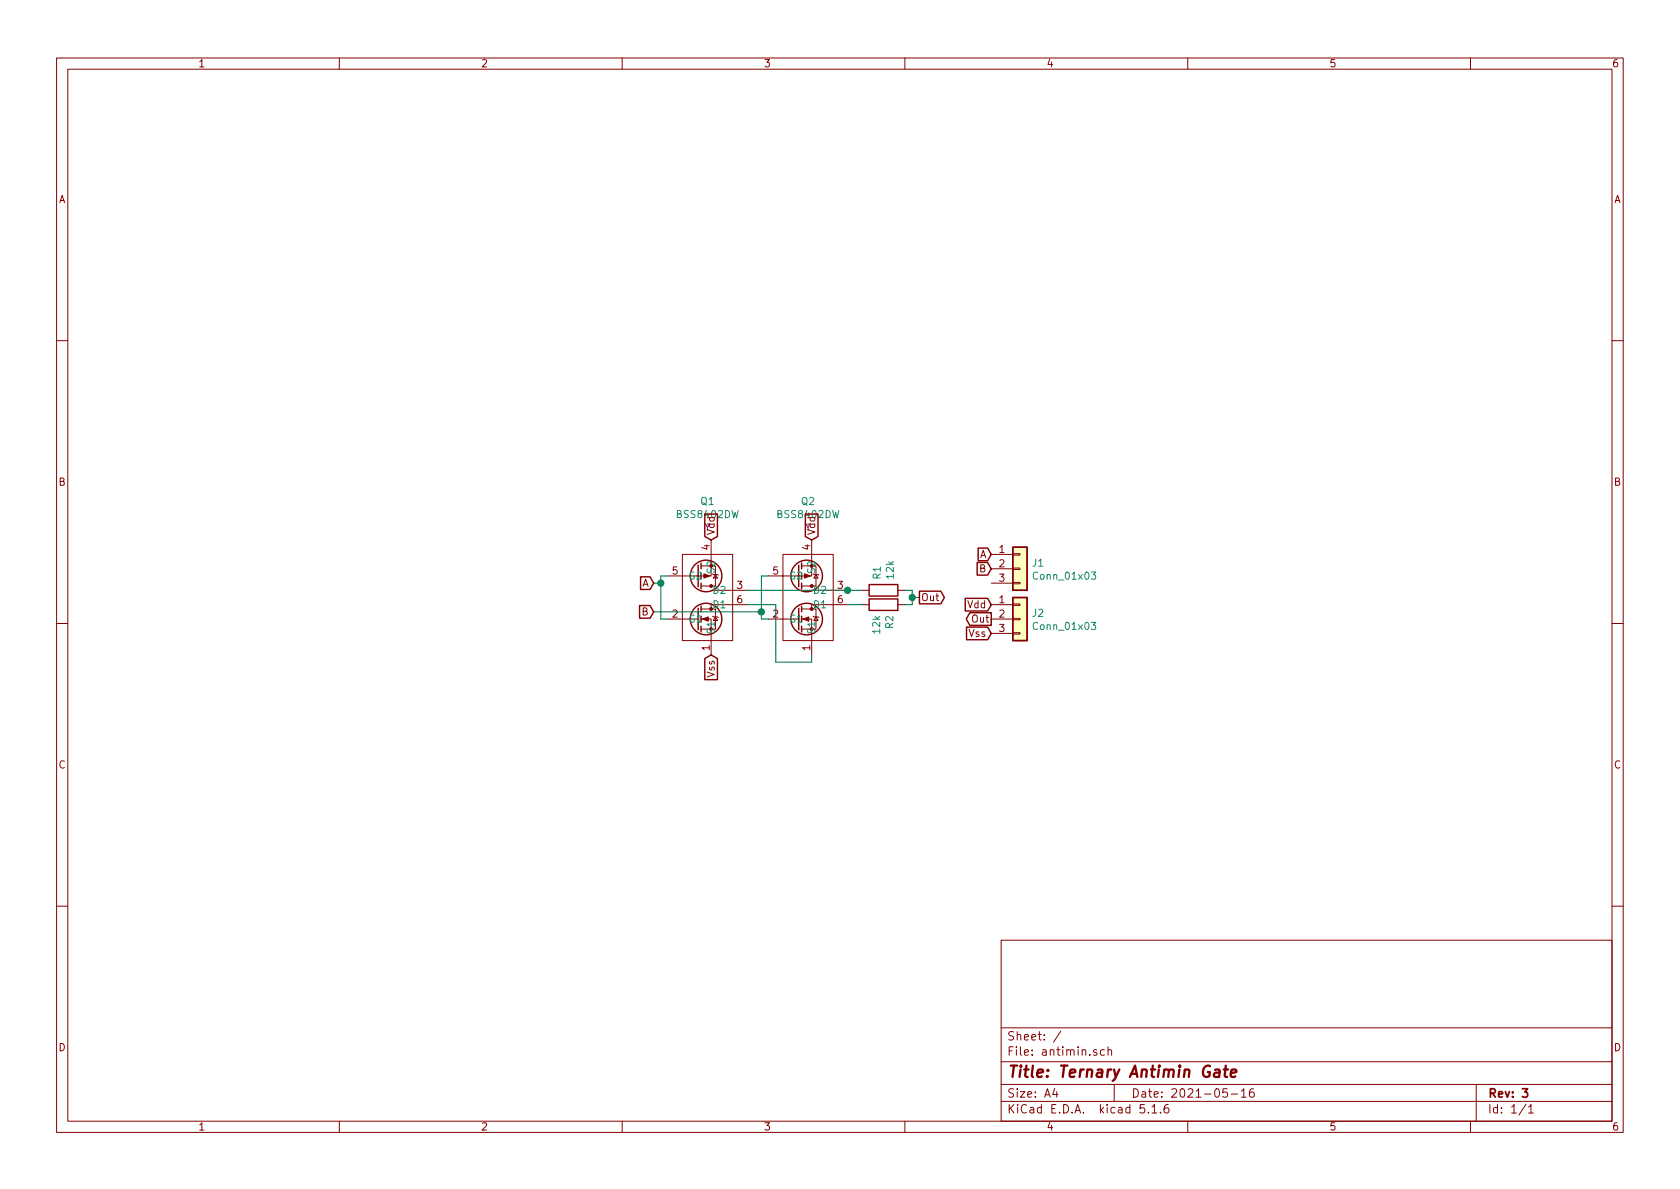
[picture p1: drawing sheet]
<svg xmlns="http://www.w3.org/2000/svg" width="297mm" height="210mm" viewBox="0 0 297 210" stroke-linecap="round" stroke-linejoin="round" font-family="sans-serif">
<g fill="none" stroke="#840000" stroke-width=".18">
<path d="M10 10.3h277v189.9h-277zM12 12.2h273v186.1h-273zM60 10.3v1.9M110 10.3v1.9M160 10.3v1.9M210 10.3v1.9M260 10.3v1.9M10 60.2h2M285 60.2h2M120.6 98h8.9v15.3h-8.9zM125.7 95.5v6.3h-2.5M138.4 98h8.9v15.3h-8.9z"/>
<path d="M143.5 95.5v6.3h-2.5M175.3 98h3.8M179.1 97.9h1.2v.3h-1.2zM10 110.3h2M118.1 109.5h5.3M118.1 101.8h5.3M124 109.5h1.7v6.3M124 107.7h2.5v3.5h-2.5M124 100.1h2.5v3.5h-2.5M125.7 104.4h6.4M126 109l.1 .1h.8l.1 .1M126.5 109.1l.4 .6h-.8z"/>
<path d="M126.5 101.6l.4 .6h-.8zM132.1 106.9h-6.4v.8M135.9 109.5h5.3M135.9 101.8h5.3M141.7 109.5h1.8v6.3M141.7 107.7h2.6v3.5h-2.6M141.7 100.1h2.6v3.5h-2.6M143.5 104.4h6.4M143.8 109l.1 .1h.8l.1 .1M144.3 109.1l.4 .6h-.8zM144.3 101.6l.4 .6h-.8zM149.9 106.9h-6.4v.8"/>
<path d="M152.4 106.9h1.3M152.4 104.4h1.3M158.7 106.9h1.3M158.7 104.4h1.3M175.3 100.6h3.8M175.3 103.1h3.8M175.3 106.9h3.8M175.3 109.5h3.8M175.3 112h3.8M179.1 103h1.2v.2h-1.2zM179.1 100.5h1.2v.2h-1.2zM179.1 111.9h1.2v.2h-1.2z"/>
<path d="M179.1 106.8h1.2v.3h-1.2zM179.1 109.3h1.2v.3h-1.2zM285 110.3h2M10 160.2h2M177 166.3h108v32h-108zM285 160.2h2M60 198.3v1.9M110 198.3v1.9M160 198.3v1.9M177 194.8h108M177 191.8h108M177 187.8h108"/>
<path d="M177 181.8h108M186.5 192.5l-.4 1h1M186.8 193v1M187.6 182.3l-1.3 2M193.9 185.7l-.4-.1-.2 .2 .1 .2 .5 .2v.3h-.6M195.3 185.7l-.5-.1-.2 .3v.6l.2 .1 .5-.1M195.9 185.7l.2-.1 .4 .1v.9M195.9 185.1v1.5M197 191.8v3M202.3 195.3h-.7l-.1 .7 .3-.1 .5 .1 .1 .2-.1 .5-.2 .1-.6-.1M203 196.7v.1M203.7 195.8l.4-.5v1.5"/>
<path d="M203.7 196.8h.8M205.2 196.7v.1M206.6 195.3a.62 .62 0 0 0-.8 .7l.1 .7 .2 .1 .5-.1 .1-.5-.1-.2-.5-.1-.3 .3M210 198.3v1.9M217 192.5h-.7l-.1 .7 .2-.1 .5 .1 .1 .2v.5l-.2 .1-.6-.1M217.7 193.5h1.1M219.5 193l.4-.5v1.5M219.5 194h.8M221.6 192.5a.59 .59 0 0 0-.7 .7l.1 .7 .2 .1 .5-.1 .1-.5-.2-.2-.4-.1-.3 .3M260 198.3v1.9M261 191.8v6.5M269.8 195.2l-1.2 2"/>
<path d="M270.3 195.8l.4-.5v1.5M270.3 196.8h.8"/>
</g>
<path d="M269.2 192.5h.9l-.5 .6 .4 .1v.7l-.2 .1-.6-.1" fill="none" stroke="#840000" stroke-width=".3"/>
<path d="M214.8 189.2h.8l-.1 1.2M215.6 189.6l-.6 .1a.4 .4 0 0 0-.4 .3 .4 .4 0 0 0 .3 .4l.6-.1M216.4 189.1h.7M216.7 188.4l-.2 1.8 .1 .1 .4 .1M217.6 189.8l1-.2-.1-.4h-.7l-.2 1 .2 .2 .6-.1" fill="none" stroke="#840000" stroke-width=".41"/>
<g fill="#ffffc2" stroke="#ffffc2" stroke-width=".18">
<path d="M179.1 96.8h2.5v7.6h-2.5z"/>
<path d="M179.1 105.7h2.5v7.6h-2.5z"/>
</g>
<g fill="none" stroke="#840000" stroke-width=".25">
<path d="M123.4 99.9v3.9M124 99.6v1M124.6 90.9h2.2v4l-1.1 .6-1.1-.6zM141.2 99.9v3.9M141.7 99.6v1M142.4 90.9h2.2v4l-1.1 .6-1.1-.6zM172.8 99.5h1.8l.7 1.1-.7 1.1h-1.8zM172.9 96.9h1.7l.7 1.1-.7 1.2h-1.7zM179.1 96.8h2.5v7.6h-2.5zM113.1 107.1h1.8l.7 1.1-.7 1.1h-1.8zM113.3 102h1.6l.7 1.1-.7 1.1h-1.6zM123.4 107.6v3.8"/>
<path d="M124 103.1v1M124 107.2v1M124 110.7v1.1M124.6 116.5l1.1-.7 1.1 .7v3.7h-2.2zM141.2 107.6v3.8M141.7 103.1v1M141.7 107.2v1M141.7 110.7v1.1M153.7 105.9h5v2h-5zM153.7 103.4h5v2h-5zM162.6 104.5h3.7l.7 1.2-.7 1.1h-3.7zM170.7 105.8h3.9l.7 1.1-.7 1.1h-3.9z"/>
<path d="M170.9 110.9h3.7l.7 1.1-.7 1.1h-3.7zM171.5 108.4h3.8v2.2h-3.8l-.7-1.1zM179.1 105.7h2.5v7.6h-2.5z"/>
<circle cx="124.8" cy="109.5" r="2.79"/>
<circle cx="124.8" cy="101.8" r="2.79"/>
<circle cx="142.6" cy="101.8" r="2.79"/>
<circle cx="142.6" cy="109.5" r="2.79"/>
</g>
<path d="M192.9 101.2h.8l-.4 .4 .4 .2-.1 .6h-.5l-.2-.1M192.9 110.1h.8l-.4 .4 .4 .2-.1 .6h-.5l-.2-.1" fill="none" stroke="#008484" stroke-width=".18"/>
<g fill="#840000" stroke="#840000" stroke-width=".18">
<path d="M124.2 109.5l1-.4v.7z"/>
<path d="M124.5 101.5l1 .3-1 .4z"/>
<path d="M142 109.5l1-.4v.7z"/>
<path d="M142.2 101.5l1.1 .3-1.1 .4z"/>
<circle cx="125.7" cy="107.7" r=".25"/>
<circle cx="125.7" cy="103.6" r=".25"/>
<circle cx="143.5" cy="107.7" r=".25"/>
<circle cx="143.5" cy="103.6" r=".25"/>
</g>
<path d="M115.6 103.1h1.2M115.6 108.2h19M118.1 101.8h-1.3v7.7h1.3M132.1 104.4h20.3M132.1 106.9h5.1v10.2h6.3v-1.3M135.9 101.8h-1.3v7.7h1.3M149.9 106.9h2.5M160 104.4h1.3v2.5h-1.3M161.3 105.7h1.3" fill="none" stroke="#008400" stroke-width=".18"/>
<g fill="#008400" stroke="#008400" stroke-width=".25">
<circle cx="149.9" cy="104.4" r=".51"/>
<circle cx="134.6" cy="108.2" r=".51"/>
<circle cx="116.8" cy="103.1" r=".51"/>
<circle cx="161.3" cy="105.7" r=".51"/>
</g>
<text font-size="2.8" fill="#840000" x="178" y="190.5">Title: Ternary Antimin Gate</text>
<g font-size="2.1" fill="#840000">
<text x="178" y="184">Sheet: /</text>
<text x="178" y="186.7">File: antimin.sch</text>
<text x="178" y="196.9">KiCad E.D.A. kicad 5.1.6</text>
<text x="178" y="194.1">Size: A4</text>
<text x="200" y="194.1">Date: 2021-05-16</text>
<text x="263" y="194.1">Rev: 3</text>
<text x="263" y="196.9">Id: 1/1</text>
</g>
<g font-size="1.8" fill="#840000">
<text x="35" y="11.9">1</text>
<text x="85" y="11.9">2</text>
<text x="135" y="11.9">3</text>
<text x="185" y="11.9">4</text>
<text x="235" y="11.9">5</text>
<text x="285" y="11.9">6</text>
<text x="10.4" y="35.9">A</text>
<text x="285.4" y="35.9">A</text>
<text x="10.4" y="85.9">B</text>
<text x="285.4" y="85.9">B</text>
<text x="126.4" y="94.7" transform="rotate(-90 126.4 94.7)">Vdd</text>
<text x="144.1" y="94.7" transform="rotate(-90 144.1 94.7)">Vdd</text>
<text x="118.9" y="101.6">5</text>
<text x="125.5" y="97.3" transform="rotate(-90 125.5 97.3)">4</text>
<text x="136.7" y="101.6">5</text>
<text x="143.3" y="97.3" transform="rotate(-90 143.3 97.3)">4</text>
<text x="173.2" y="98.7">A</text>
<text x="173.2" y="101.2">B</text>
<text x="176.7" y="97.8">1</text>
<text x="176.7" y="100.3">2</text>
<text x="113.5" y="103.8">A</text>
<text x="130.3" y="104.1">3</text>
<text x="130.3" y="106.7">6</text>
<text x="148.1" y="104.1">3</text>
<text x="148.1" y="106.7">6</text>
<text x="162.8" y="106.3">Out</text>
<text x="171.1" y="107.6">Vdd</text>
<text x="176.7" y="102.9">3</text>
<text x="176.7" y="106.7">1</text>
<text x="113.5" y="108.8">B</text>
<text x="118.9" y="109.2">2</text>
<text x="136.7" y="109.2">2</text>
<text x="171.3" y="112.6">Vss</text>
<text x="172" y="110.1">Out</text>
<text x="176.7" y="109.2">2</text>
<text x="176.7" y="111.8">3</text>
<text x="125.5" y="115" transform="rotate(-90 125.5 115)">1</text>
<text x="126.4" y="119.8" transform="rotate(-90 126.4 119.8)">Vss</text>
<text x="143.3" y="115" transform="rotate(-90 143.3 115)">1</text>
<text x="10.4" y="135.9">C</text>
<text x="285.4" y="135.9">C</text>
<text x="10.4" y="185.9">D</text>
<text x="285.4" y="185.9">D</text>
<text x="35" y="199.9">1</text>
<text x="85" y="199.9">2</text>
<text x="135" y="199.9">3</text>
<text x="185" y="199.9">4</text>
<text x="235" y="199.9">5</text>
<text x="285" y="199.9">6</text>
</g>
<g font-size="1.8" fill="#008484">
<text x="123.9" y="89.3">Q1</text>
<text x="141.7" y="89.3">Q2</text>
<text x="119.8" y="91.6">BSS8402DW</text>
<text x="137.6" y="91.6">BSS8402DW</text>
<text x="126.4" y="101.2" transform="rotate(-90 126.4 101.2)">S2</text>
<text x="144.1" y="101.2" transform="rotate(-90 144.1 101.2)">S2</text>
<text x="182.6" y="100.2">J1</text>
<text x="121.7" y="102.5">G2</text>
<text x="126.3" y="105">D2</text>
<text x="126.3" y="107.6">D1</text>
<text x="139.4" y="102.5">G2</text>
<text x="144" y="105">D2</text>
<text x="144" y="107.6">D1</text>
<text x="155.7" y="102.4" transform="rotate(-90 155.7 102.4)">R1</text>
<text x="158" y="102.3" transform="rotate(-90 158 102.3)">12k</text>
<text x="183" y="102.5">Conn_01x03</text>
<text x="121.7" y="110.1">G1</text>
<text x="126.4" y="112.3" transform="rotate(-90 126.4 112.3)">S1</text>
<text x="139.4" y="110.1">G1</text>
<text x="144.1" y="112.3" transform="rotate(-90 144.1 112.3)">S1</text>
<text x="155.6" y="112" transform="rotate(-90 155.6 112)">12k</text>
<text x="157.9" y="111.1" transform="rotate(-90 157.9 111.1)">R2</text>
<text x="182.6" y="109.1">J2</text>
<text x="183" y="111.4">Conn_01x03</text>
</g>
<g font-size="1.8" fill="#840084">
<text x="124.5" y="93.9">Y</text>
<text x="142.3" y="93.9">Y</text>
</g>
</svg>
